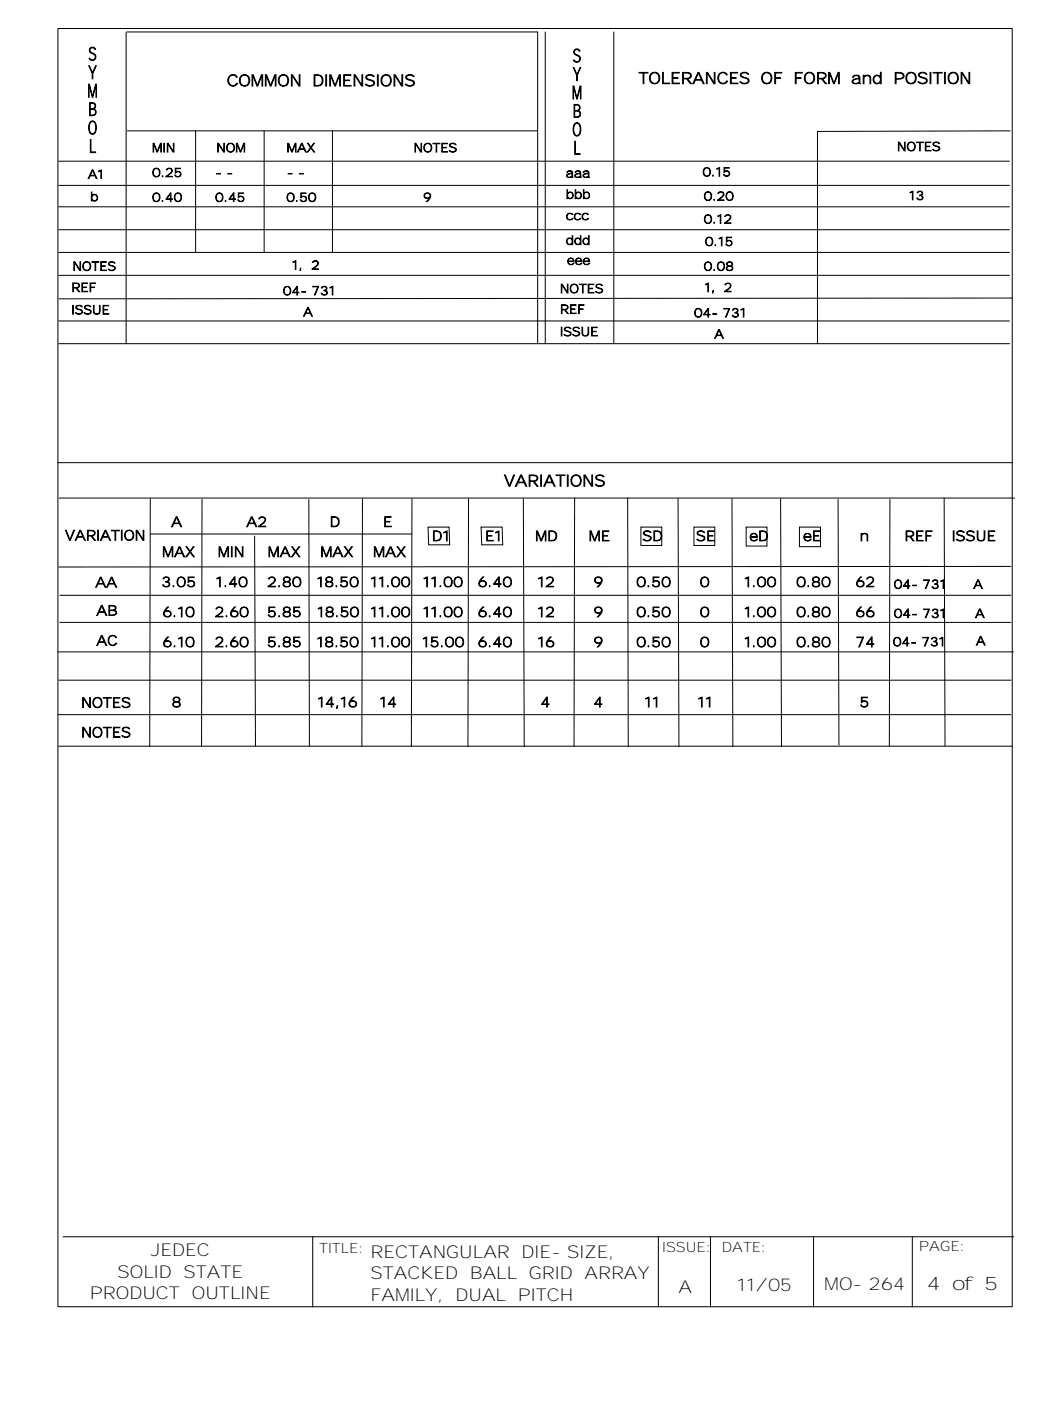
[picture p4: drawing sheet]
<svg xmlns="http://www.w3.org/2000/svg" width="210mm" height="280mm" viewBox="0 0 210 280" stroke-linecap="round" stroke-linejoin="round" font-family="sans-serif">
<g fill="none" stroke="#000" stroke-width=".2">
<path d="M11.6 5.7h190.4v255h-190.4zM25.2 6.4v62.2M25.4 6.4h81.9v62.2M108.8 6.4v62.2M122.5 6.4v62.2M11.7 37h189.7M11.7 32.2h189.7M25.4 26.1h81.9M39 26.1v24.3M52.7 26.1v24.3M66.3 26.1v24.3M201.5 26.1l-38.4 .1v42.4"/>
<path d="M11.7 54.9h189.7M11.7 50.4h189.7M11.7 45.8h189.7M11.7 41.3h189.7M202 59.5l-190.2 .1M11.7 64h189.7M11.7 68.6h189.7M11.4 92.3h190.7M11.8 99.4h190.7M30 99.5l-.1 49.5M40.3 99.6l-.1 49.3M61.6 99.6l.1 49.3"/>
<path d="M72.3 99.5l-.1 49.5M82.2 99.5l-.1 49.5M93.5 99.5l-.1 49.5M104.4 99.5l.2 49.5M114.7 99.3l-.2 49.7M125.2 99.3l.2 49.7M135.3 99.5l.2 49.5M146 99.5l.2 49.5M155.8 99.5l.1 49.5M167.2 99.6l.2 49.1M177.6 99.6l-.2 49.3M188.4 99.3l.2 49.6"/>
<path d="M11.9 118.8h189.9M30 106.5h52.2M50.8 106.9l.2 42M85.4 105.2h4.2l.1 3.5h-4.2zM96 105.2h4.2l.1 3.5h-4.2zM127.9 105.2h4.1v3.6h-4.1zM138.5 105.2h4.1v3.6h-4.1zM148.9 105.2h4.1v3.7h-4.1zM159.5 105.2h4.2v3.9h-4.2zM201.8 113l-190.2 .1M11.5 130.1h190.8M11.7 135.7h190.1"/>
<path d="M11.9 124.2h189.9M11.5 142.6h190.3M11.6 148.9h190.4M12.6 246.7h189.7M62.4 246.7v14.1M131.4 246.7v14.1M141.8 246.7v14.1M162.3 246.7v14.1M182 246.7v14.1"/>
</g>
<g font-size="3.7">
<text x="17.6" y="12">S</text>
<text x="17.6" y="15.7">Y</text>
<text x="114.3" y="12.4">S</text>
<text x="114.3" y="16.1">Y</text>
<text x="17.5" y="19.4">M</text>
<text x="17.6" y="23.1">B</text>
<text x="114.1" y="19.8">M</text>
<text x="114.3" y="23.4">B</text>
<text x="17.6" y="26.8">O</text>
<text x="114.2" y="27.1">O</text>
<text x="17.8" y="30.4">L</text>
<text x="114.4" y="30.8">L</text>
<text x="185" y="257.3">4 of 5</text>
</g>
<g font-size="3.5">
<text x="30.1" y="250.6">JEDEC</text>
<text x="73.9" y="251">RECTANGULAR DIE-SIZE,</text>
<text x="23.4" y="254.9">SOLID STATE</text>
<text x="73.9" y="255.2">STACKED BALL GRID ARRAY</text>
<text x="135.4" y="257.9">A</text>
<text x="147" y="257.6">11/05</text>
<text x="164.5" y="257.4">MO-264</text>
<text x="17.9" y="259.1">PRODUCT OUTLINE</text>
<text x="73.9" y="259.5">FAMILY, DUAL PITCH</text>
</g>
<g font-size="3.2">
<text x="45.3" y="17.2">COMMON DIMENSIONS</text>
<text x="127.4" y="16.7">TOLERANCES OF FORM and POSITION</text>
<text x="100.5" y="97">VARIATIONS</text>
</g>
<g font-size="2.8">
<text x="13" y="107.8">VARIATION</text>
<text x="34.2" y="105.1">A</text>
<text x="49.1" y="105.1">A2</text>
<text x="65.8" y="105.1">D</text>
<text x="76.4" y="105.1">E</text>
<text x="86.2" y="107.9">D1</text>
<text x="96.8" y="107.9">E1</text>
<text x="106.8" y="107.9">MD</text>
<text x="117.5" y="107.9">ME</text>
<text x="128.2" y="107.9">SD</text>
<text x="138.9" y="107.9">SE</text>
<text x="149.5" y="107.9">eD</text>
<text x="160.2" y="107.9">eE</text>
<text x="171.5" y="107.9">n</text>
<text x="180.5" y="107.9">REF</text>
<text x="189.9" y="107.9">ISSUE</text>
<text x="32.4" y="111.1">MAX</text>
<text x="43.5" y="111.1">MIN</text>
<text x="53.4" y="111.1">MAX</text>
<text x="63.9" y="111.1">MAX</text>
<text x="74.5" y="111.1">MAX</text>
<text x="19" y="117.2">AA</text>
<text x="32.2" y="117.1">3.05</text>
<text x="43" y="117.1">1.40</text>
<text x="53.3" y="117.1">2.80</text>
<text x="63.1" y="117.1">18.50</text>
<text x="73.9" y="117.1">11.00</text>
<text x="84.3" y="117.1">11.00</text>
<text x="95.3" y="117.1">6.40</text>
<text x="107.2" y="117.1">12</text>
<text x="118.4" y="117.1">9</text>
<text x="127" y="117.1">0.50</text>
<text x="139.6" y="117.1">0</text>
<text x="148.4" y="117.1">1.00</text>
<text x="158.9" y="117.1">0.80</text>
<text x="170.7" y="117.1">62</text>
<text x="19.2" y="122.8">AB</text>
<text x="32.4" y="123.1">6.10</text>
<text x="42.8" y="123.1">2.60</text>
<text x="53.3" y="123.1">5.85</text>
<text x="63.2" y="123.1">18.50</text>
<text x="73.9" y="123.1">11.00</text>
<text x="84.3" y="123.1">11.00</text>
<text x="95.3" y="123.1">6.40</text>
<text x="107.2" y="123.1">12</text>
<text x="118.4" y="123.1">9</text>
<text x="127" y="123.1">0.50</text>
<text x="139.6" y="123.1">0</text>
<text x="148.4" y="123.1">1.00</text>
<text x="158.9" y="123.1">0.80</text>
<text x="170.7" y="123.1">66</text>
<text x="19.2" y="128.8">AC</text>
<text x="32.4" y="129.1">6.10</text>
<text x="42.8" y="129.1">2.60</text>
<text x="53.3" y="129.1">5.85</text>
<text x="63.1" y="129.1">18.50</text>
<text x="73.9" y="129.1">11.00</text>
<text x="84.2" y="129.1">15.00</text>
<text x="95.3" y="129.1">6.40</text>
<text x="107.2" y="129.1">16</text>
<text x="118.4" y="129.1">9</text>
<text x="127" y="129.1">0.50</text>
<text x="139.6" y="129.1">0</text>
<text x="148.4" y="129.1">1.00</text>
<text x="158.9" y="129.1">0.80</text>
<text x="170.7" y="129.1">74</text>
<text x="16.2" y="141.2">NOTES</text>
<text x="34.2" y="141.1">8</text>
<text x="63.3" y="141.1">14,16</text>
<text x="75.7" y="141.1">14</text>
<text x="107.8" y="141.1">4</text>
<text x="118.4" y="141.1">4</text>
<text x="128.6" y="141.1">11</text>
<text x="139.1" y="141.1">11</text>
<text x="171.5" y="141.1">5</text>
<text x="16.2" y="147.1">NOTES</text>
<text x="63.7" y="249.9">TITLE:</text>
<text x="132.1" y="249.8">ISSUE:</text>
<text x="144" y="249.8">DATE:</text>
<text x="183.3" y="249.6">PAGE:</text>
</g>
<g font-size="2.5">
<text x="17.5" y="35.6">A1</text>
<text x="30.3" y="30.3">MIN</text>
<text x="30.3" y="35.3">0.25</text>
<text x="42.9" y="35.3">--</text>
<text x="43.2" y="30.3">NOM</text>
<text x="57.2" y="35.3">--</text>
<text x="57.2" y="30.3">MAX</text>
<text x="82.5" y="30.3">NOTES</text>
<text x="112.9" y="35.4">aaa</text>
<text x="140.2" y="35.2">0.15</text>
<text x="179" y="30.1">NOTES</text>
<text x="18" y="40.1">b</text>
<text x="30.3" y="40.2">0.40</text>
<text x="42.9" y="40.2">0.45</text>
<text x="57.1" y="40.2">0.50</text>
<text x="84.4" y="40.2">9</text>
<text x="112.9" y="39.6">bbb</text>
<text x="140.4" y="40">0.20</text>
<text x="181.3" y="39.9">13</text>
<text x="112.9" y="43.9">ccc</text>
<text x="140.4" y="44.6">0.12</text>
<text x="14.5" y="54">NOTES</text>
<text x="58.2" y="53.7">1, 2</text>
<text x="112.9" y="48.8">ddd</text>
<text x="113.1" y="52.8">eee</text>
<text x="140.4" y="54">0.08</text>
<text x="140.6" y="49">0.15</text>
<text x="14.2" y="58.2">REF</text>
<text x="56.4" y="58.9">04-731</text>
<text x="111.7" y="58.4">NOTES</text>
<text x="140.5" y="58.2">1, 2</text>
<text x="14.2" y="62.7">ISSUE</text>
<text x="60.5" y="63.1">A</text>
<text x="111.7" y="62.6">REF</text>
<text x="138.5" y="63.3">04-731</text>
<text x="111.7" y="67">ISSUE</text>
<text x="142.5" y="67.5">A</text>
<text x="178.3" y="117.4">04-731</text>
<text x="194.2" y="117.4">A</text>
<text x="178.3" y="123.2">04-731</text>
<text x="194.6" y="123.2">A</text>
<text x="178.2" y="128.9">04-731</text>
<text x="194.7" y="128.7">A</text>
</g>
</svg>
